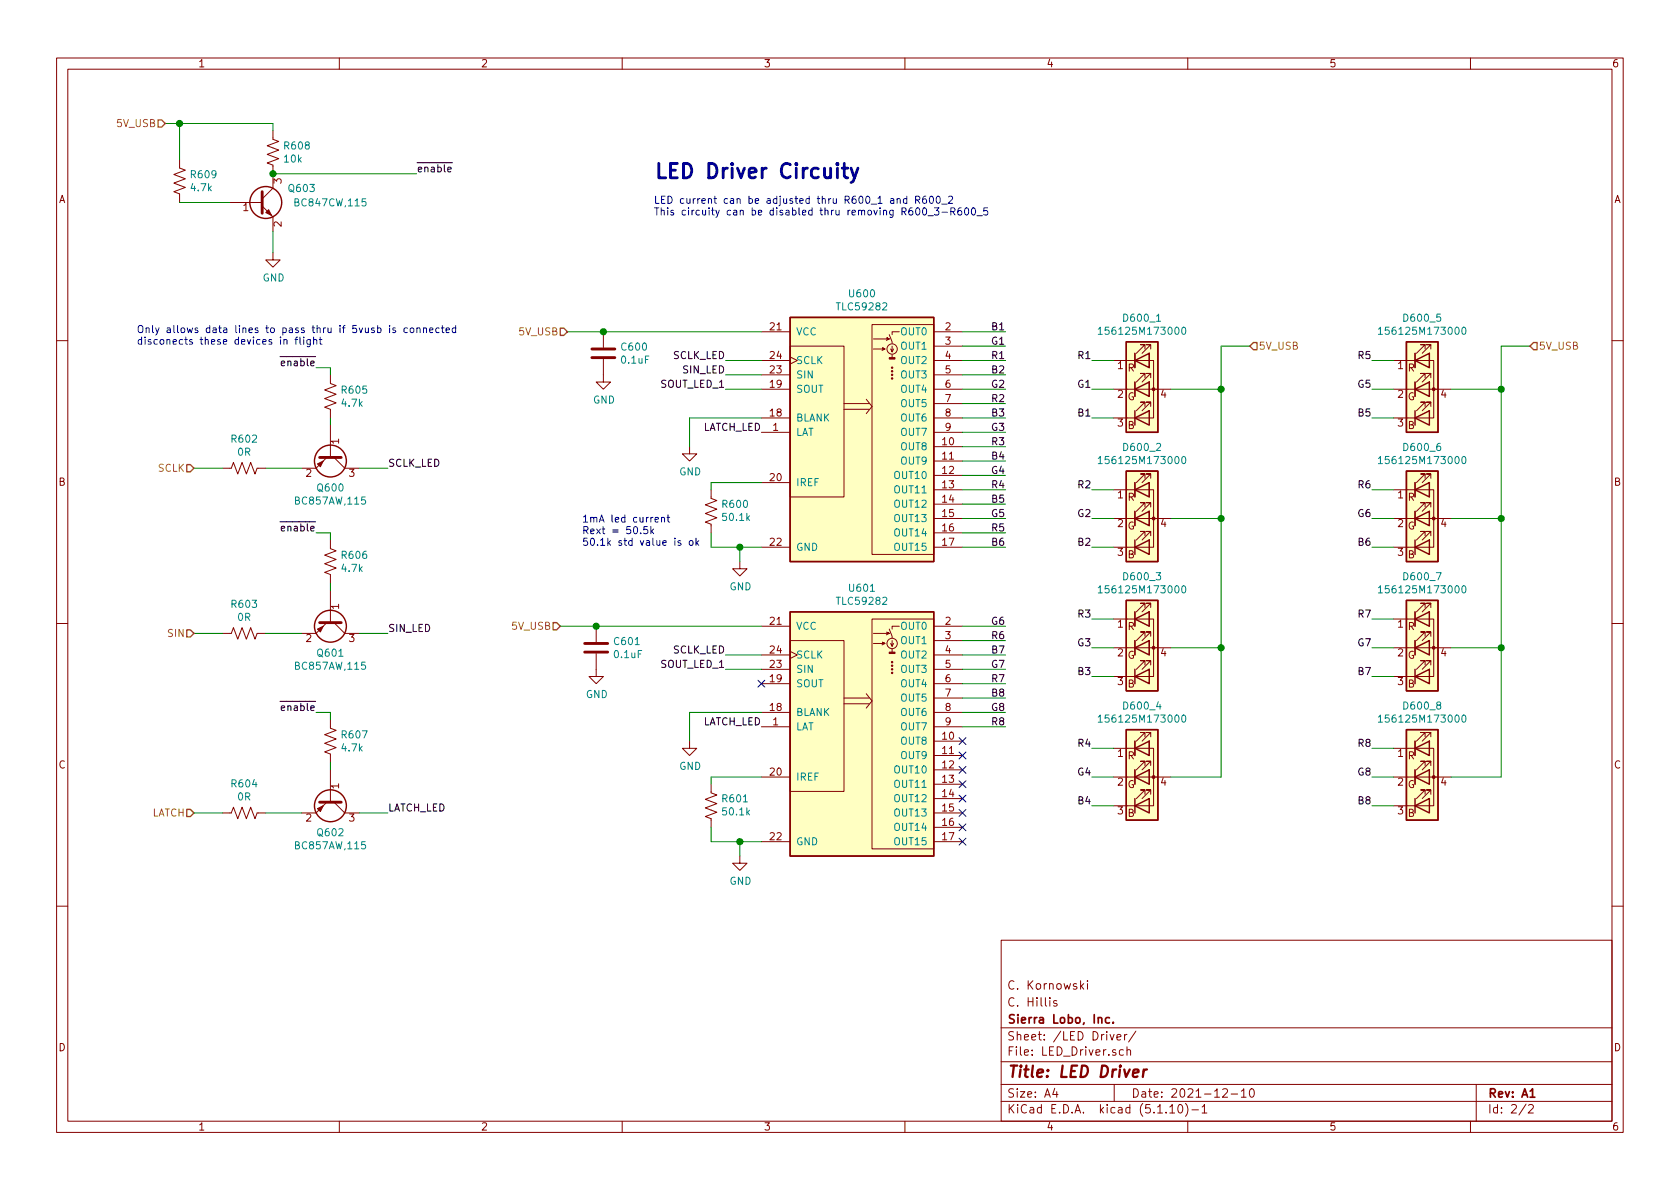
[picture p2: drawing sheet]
EESchema Schematic File Version 4
EELAYER 30 0
EELAYER END
$Descr A4 11693 8268
encoding utf-8
Sheet 2 2
Title "LED Driver"
Date "2021-12-10"
Rev "A1"
Comp "Sierra Lobo, Inc."
Comment1 "C. Hillis"
Comment2 "C. Kornowski"
Comment3 ""
Comment4 ""
$EndDescr
$Comp
L CubeSat_Backplane:TLC59282 U600
U 1 1
P 6000 3000
F 0 "U600" H 6000 3967 50  0000 C CNN
F 1 "TLC59282" H 6000 3876 50  0000 C CNN
F 2 "Package_DFN_QFN:VQFN-24-1EP_4x4mm_P0.5mm_EP2.45x2.45mm" H 6050 2025 50  0001 L CNN
F 3 "" H 5600 3550 50  0001 C CNN
	1    6000 3000
	1    0    0    -1  
$EndComp
$Comp
L CubeSat_Backplane:TLC59282 U601
U 1 1
P 6000 5050
F 0 "U601" H 6000 6017 50  0000 C CNN
F 1 "TLC59282" H 6000 5926 50  0000 C CNN
F 2 "Package_DFN_QFN:VQFN-24-1EP_4x4mm_P0.5mm_EP2.45x2.45mm" H 6050 4075 50  0001 L CNN
F 3 "" H 5600 5600 50  0001 C CNN
	1    6000 5050
	1    0    0    -1  
$EndComp
Text HLabel 3950 2300 0    50   Input ~ 0
5V_USB
$Comp
L Device:C C600
U 1 1
P 4200 2450
F 0 "C600" H 4315 2496 50  0000 L CNN
F 1 "0.1uF" H 4315 2405 50  0000 L CNN
F 2 "Capacitor_SMD:C_0603_1608Metric" H 4238 2300 50  0001 C CNN
F 3 "CL10F104ZO8NNNC" H 4200 2450 50  0001 C CNN
	1    4200 2450
	1    0    0    -1  
$EndComp
$Comp
L power:GND #PWR0101
U 1 1
P 5150 3900
F 0 "#PWR0101" H 5150 3650 50  0001 C CNN
F 1 "GND" H 5155 3727 50  0000 C CNN
F 2 "" H 5150 3900 50  0001 C CNN
F 3 "" H 5150 3900 50  0001 C CNN
	1    5150 3900
	1    0    0    -1  
$EndComp
$Comp
L power:GND #PWR0102
U 1 1
P 4200 2600
F 0 "#PWR0102" H 4200 2350 50  0001 C CNN
F 1 "GND" H 4205 2427 50  0000 C CNN
F 2 "" H 4200 2600 50  0001 C CNN
F 3 "" H 4200 2600 50  0001 C CNN
	1    4200 2600
	1    0    0    -1  
$EndComp
Wire Wire Line
	3950 2300 4200 2300
Connection ~ 4200 2300
Wire Wire Line
	5300 3800 5150 3800
Wire Wire Line
	5150 3800 5150 3900
Text HLabel 3900 4350 0    50   Input ~ 0
5V_USB
$Comp
L Device:C C601
U 1 1
P 4150 4500
F 0 "C601" H 4265 4546 50  0000 L CNN
F 1 "0.1uF" H 4265 4455 50  0000 L CNN
F 2 "Capacitor_SMD:C_0603_1608Metric" H 4188 4350 50  0001 C CNN
F 3 "CL10F104ZO8NNNC" H 4150 4500 50  0001 C CNN
	1    4150 4500
	1    0    0    -1  
$EndComp
$Comp
L power:GND #PWR0103
U 1 1
P 4150 4650
F 0 "#PWR0103" H 4150 4400 50  0001 C CNN
F 1 "GND" H 4155 4477 50  0000 C CNN
F 2 "" H 4150 4650 50  0001 C CNN
F 3 "" H 4150 4650 50  0001 C CNN
	1    4150 4650
	1    0    0    -1  
$EndComp
Wire Wire Line
	3900 4350 4150 4350
Connection ~ 4150 4350
Text Label 5050 2700 2    50   ~ 0
SOUT_LED_1
Wire Wire Line
	5050 2500 5300 2500
Wire Wire Line
	5300 2600 5050 2600
Wire Wire Line
	5050 2700 5300 2700
Wire Wire Line
	5050 4550 5300 4550
Wire Wire Line
	5300 4650 5050 4650
NoConn ~ 5300 4750
$Comp
L Device:R_US R600
U 1 1
P 4950 3550
F 0 "R600" H 4882 3504 50  0000 R CNN
F 1 "50.1k" H 4882 3595 50  0000 R CNN
F 2 "Resistor_SMD:R_0603_1608Metric" V 4990 3540 50  0001 C CNN
F 3 "~" H 4950 3550 50  0001 C CNN
	1    4950 3550
	-1   0    0    1   
$EndComp
Wire Wire Line
	5300 3350 4950 3350
Wire Wire Line
	4950 3350 4950 3400
Wire Wire Line
	4950 3700 4950 3800
Wire Wire Line
	4950 3800 5150 3800
Connection ~ 5150 3800
$Comp
L Device:R_US R601
U 1 1
P 4950 5600
F 0 "R601" H 4882 5554 50  0000 R CNN
F 1 "50.1k" H 4882 5645 50  0000 R CNN
F 2 "Resistor_SMD:R_0603_1608Metric" V 4990 5590 50  0001 C CNN
F 3 "~" H 4950 5600 50  0001 C CNN
	1    4950 5600
	-1   0    0    1   
$EndComp
Wire Wire Line
	5300 5400 4950 5400
Wire Wire Line
	4950 5400 4950 5450
Wire Wire Line
	4950 5750 4950 5850
$Comp
L power:GND #PWR0104
U 1 1
P 5150 5950
F 0 "#PWR0104" H 5150 5700 50  0001 C CNN
F 1 "GND" H 5155 5777 50  0000 C CNN
F 2 "" H 5150 5950 50  0001 C CNN
F 3 "" H 5150 5950 50  0001 C CNN
	1    5150 5950
	1    0    0    -1  
$EndComp
Wire Wire Line
	5300 5850 5150 5850
Wire Wire Line
	5150 5850 5150 5950
Wire Wire Line
	4950 5850 5150 5850
Connection ~ 5150 5850
$Comp
L power:GND #PWR0105
U 1 1
P 4800 3100
F 0 "#PWR0105" H 4800 2850 50  0001 C CNN
F 1 "GND" H 4805 2927 50  0000 C CNN
F 2 "" H 4800 3100 50  0001 C CNN
F 3 "" H 4800 3100 50  0001 C CNN
	1    4800 3100
	1    0    0    -1  
$EndComp
Wire Wire Line
	4800 2900 4800 3100
$Comp
L power:GND #PWR0106
U 1 1
P 4800 5150
F 0 "#PWR0106" H 4800 4900 50  0001 C CNN
F 1 "GND" H 4805 4977 50  0000 C CNN
F 2 "" H 4800 5150 50  0001 C CNN
F 3 "" H 4800 5150 50  0001 C CNN
	1    4800 5150
	1    0    0    -1  
$EndComp
Wire Wire Line
	4800 4950 4800 5150
$Comp
L Device:LED_RGBA D600_1
U 1 1
P 7950 2700
F 0 "D600_1" H 7950 3197 50  0000 C CNN
F 1 "156125M173000" H 7950 3106 50  0000 C CNN
F 2 "CubeSat_Backplane:156125M173000" H 7950 2650 50  0001 C CNN
F 3 "~" H 7950 2650 50  0001 C CNN
	1    7950 2700
	1    0    0    -1  
$EndComp
Text HLabel 8700 2400 2    50   Input ~ 0
5V_USB
Text Label 7600 2500 2    50   ~ 0
R1
Text Label 7600 2700 2    50   ~ 0
G1
Text Label 7600 2900 2    50   ~ 0
B1
Wire Wire Line
	7750 2500 7600 2500
Wire Wire Line
	7600 2700 7750 2700
Wire Wire Line
	7750 2900 7600 2900
Wire Wire Line
	8150 2700 8500 2700
Wire Wire Line
	8500 2700 8500 2400
Wire Wire Line
	8500 2400 8700 2400
$Comp
L Device:LED_RGBA D600_2
U 1 1
P 7950 3600
F 0 "D600_2" H 7950 4097 50  0000 C CNN
F 1 "156125M173000" H 7950 4006 50  0000 C CNN
F 2 "CubeSat_Backplane:156125M173000" H 7950 3550 50  0001 C CNN
F 3 "~" H 7950 3550 50  0001 C CNN
	1    7950 3600
	1    0    0    -1  
$EndComp
Text Label 7600 3400 2    50   ~ 0
R2
Text Label 7600 3600 2    50   ~ 0
G2
Text Label 7600 3800 2    50   ~ 0
B2
Wire Wire Line
	7750 3400 7600 3400
Wire Wire Line
	7600 3600 7750 3600
Wire Wire Line
	7750 3800 7600 3800
Wire Wire Line
	8150 3600 8500 3600
$Comp
L Device:LED_RGBA D600_3
U 1 1
P 7950 4500
F 0 "D600_3" H 7950 4997 50  0000 C CNN
F 1 "156125M173000" H 7950 4906 50  0000 C CNN
F 2 "CubeSat_Backplane:156125M173000" H 7950 4450 50  0001 C CNN
F 3 "~" H 7950 4450 50  0001 C CNN
	1    7950 4500
	1    0    0    -1  
$EndComp
Text Label 7600 4300 2    50   ~ 0
R3
Text Label 7600 4500 2    50   ~ 0
G3
Text Label 7600 4700 2    50   ~ 0
B3
Wire Wire Line
	7750 4300 7600 4300
Wire Wire Line
	7600 4500 7750 4500
Wire Wire Line
	7750 4700 7600 4700
Wire Wire Line
	8150 4500 8500 4500
$Comp
L Device:LED_RGBA D600_4
U 1 1
P 7950 5400
F 0 "D600_4" H 7950 5897 50  0000 C CNN
F 1 "156125M173000" H 7950 5806 50  0000 C CNN
F 2 "CubeSat_Backplane:156125M173000" H 7950 5350 50  0001 C CNN
F 3 "~" H 7950 5350 50  0001 C CNN
	1    7950 5400
	1    0    0    -1  
$EndComp
Text Label 7600 5200 2    50   ~ 0
R4
Text Label 7600 5400 2    50   ~ 0
G4
Text Label 7600 5600 2    50   ~ 0
B4
Wire Wire Line
	7750 5200 7600 5200
Wire Wire Line
	7600 5400 7750 5400
Wire Wire Line
	7750 5600 7600 5600
Wire Wire Line
	8150 5400 8500 5400
$Comp
L Device:LED_RGBA D600_5
U 1 1
P 9900 2700
F 0 "D600_5" H 9900 3197 50  0000 C CNN
F 1 "156125M173000" H 9900 3106 50  0000 C CNN
F 2 "CubeSat_Backplane:156125M173000" H 9900 2650 50  0001 C CNN
F 3 "~" H 9900 2650 50  0001 C CNN
	1    9900 2700
	1    0    0    -1  
$EndComp
Text HLabel 10650 2400 2    50   Input ~ 0
5V_USB
Text Label 9550 2500 2    50   ~ 0
R5
Text Label 9550 2700 2    50   ~ 0
G5
Text Label 9550 2900 2    50   ~ 0
B5
Wire Wire Line
	9700 2500 9550 2500
Wire Wire Line
	9550 2700 9700 2700
Wire Wire Line
	9700 2900 9550 2900
Wire Wire Line
	10100 2700 10450 2700
Wire Wire Line
	10450 2700 10450 2400
Wire Wire Line
	10450 2400 10650 2400
$Comp
L Device:LED_RGBA D600_6
U 1 1
P 9900 3600
F 0 "D600_6" H 9900 4097 50  0000 C CNN
F 1 "156125M173000" H 9900 4006 50  0000 C CNN
F 2 "CubeSat_Backplane:156125M173000" H 9900 3550 50  0001 C CNN
F 3 "~" H 9900 3550 50  0001 C CNN
	1    9900 3600
	1    0    0    -1  
$EndComp
Text Label 9550 3400 2    50   ~ 0
R6
Text Label 9550 3600 2    50   ~ 0
G6
Text Label 9550 3800 2    50   ~ 0
B6
Wire Wire Line
	9700 3400 9550 3400
Wire Wire Line
	9550 3600 9700 3600
Wire Wire Line
	9700 3800 9550 3800
Wire Wire Line
	10100 3600 10450 3600
$Comp
L Device:LED_RGBA D600_7
U 1 1
P 9900 4500
F 0 "D600_7" H 9900 4997 50  0000 C CNN
F 1 "156125M173000" H 9900 4906 50  0000 C CNN
F 2 "CubeSat_Backplane:156125M173000" H 9900 4450 50  0001 C CNN
F 3 "~" H 9900 4450 50  0001 C CNN
	1    9900 4500
	1    0    0    -1  
$EndComp
Text Label 9550 4300 2    50   ~ 0
R7
Text Label 9550 4500 2    50   ~ 0
G7
Text Label 9550 4700 2    50   ~ 0
B7
Wire Wire Line
	9700 4300 9550 4300
Wire Wire Line
	9550 4500 9700 4500
Wire Wire Line
	9700 4700 9550 4700
Wire Wire Line
	10100 4500 10450 4500
$Comp
L Device:LED_RGBA D600_8
U 1 1
P 9900 5400
F 0 "D600_8" H 9900 5897 50  0000 C CNN
F 1 "156125M173000" H 9900 5806 50  0000 C CNN
F 2 "CubeSat_Backplane:156125M173000" H 9900 5350 50  0001 C CNN
F 3 "~" H 9900 5350 50  0001 C CNN
	1    9900 5400
	1    0    0    -1  
$EndComp
Text Label 9550 5200 2    50   ~ 0
R8
Text Label 9550 5400 2    50   ~ 0
G8
Text Label 9550 5600 2    50   ~ 0
B8
Wire Wire Line
	9700 5200 9550 5200
Wire Wire Line
	9550 5400 9700 5400
Wire Wire Line
	9700 5600 9550 5600
Wire Wire Line
	10100 5400 10450 5400
Wire Wire Line
	8500 2700 8500 3600
Connection ~ 8500 2700
Connection ~ 8500 3600
Wire Wire Line
	8500 3600 8500 4500
Connection ~ 8500 4500
Wire Wire Line
	8500 4500 8500 5400
Wire Wire Line
	10450 2700 10450 3600
Connection ~ 10450 2700
Connection ~ 10450 3600
Wire Wire Line
	10450 3600 10450 4500
Connection ~ 10450 4500
Wire Wire Line
	10450 4500 10450 5400
Text Label 7000 2300 2    50   ~ 0
B1
Text Label 7000 2800 2    50   ~ 0
R2
Text Label 7000 2700 2    50   ~ 0
G2
Text Label 7000 2600 2    50   ~ 0
B2
Text Label 7000 3400 2    50   ~ 0
R4
Text Label 7000 3300 2    50   ~ 0
G4
Text Label 7000 3200 2    50   ~ 0
B4
Text Label 7000 3700 2    50   ~ 0
R5
Text Label 7000 3600 2    50   ~ 0
G5
Text Label 7000 3500 2    50   ~ 0
B5
Text Label 7000 4450 2    50   ~ 0
R6
Text Label 7000 4350 2    50   ~ 0
G6
Text Label 7000 3800 2    50   ~ 0
B6
Text Label 7000 4750 2    50   ~ 0
R7
Text Label 7000 4650 2    50   ~ 0
G7
Text Label 7000 4550 2    50   ~ 0
B7
Text Label 7000 5050 2    50   ~ 0
R8
Text Label 7000 4950 2    50   ~ 0
G8
Text Label 7000 4850 2    50   ~ 0
B8
Wire Wire Line
	7000 2500 6700 2500
Wire Wire Line
	6700 2400 7000 2400
Wire Wire Line
	7000 2300 6700 2300
Wire Wire Line
	7000 2800 6700 2800
Wire Wire Line
	6700 2700 7000 2700
Wire Wire Line
	7000 2600 6700 2600
Wire Wire Line
	7000 2900 6700 2900
Wire Wire Line
	7000 3400 6700 3400
Wire Wire Line
	6700 3300 7000 3300
Wire Wire Line
	7000 3200 6700 3200
Wire Wire Line
	7000 3700 6700 3700
Wire Wire Line
	6700 3600 7000 3600
Wire Wire Line
	7000 3500 6700 3500
Wire Wire Line
	7000 4450 6700 4450
Wire Wire Line
	7000 4350 6700 4350
Wire Wire Line
	6700 3800 7000 3800
Wire Wire Line
	7000 4750 6700 4750
Wire Wire Line
	7000 4650 6700 4650
Wire Wire Line
	6700 4550 7000 4550
Wire Wire Line
	7000 5050 6700 5050
Wire Wire Line
	7000 4950 6700 4950
Wire Wire Line
	6700 4850 7000 4850
NoConn ~ 6700 5150
NoConn ~ 6700 5250
NoConn ~ 6700 5350
NoConn ~ 6700 5450
NoConn ~ 6700 5550
NoConn ~ 6700 5650
NoConn ~ 6700 5750
NoConn ~ 6700 5850
Wire Wire Line
	4200 2300 5300 2300
Wire Wire Line
	4150 4350 5300 4350
Text Notes 4550 1250 0    100  ~ 20
LED Driver Circuity
Text Notes 4550 1500 0    50   ~ 0
LED current can be adjusted thru R600_1 and R600_2\nThis circuity can be disabled thru removing R600_3-R600_5
Text Notes 4050 3800 0    50   ~ 0
1mA led current\nRext = 50.5k\n50.1k std value is ok
Text Label 7000 2400 2    50   ~ 0
G1
Text Label 7000 2500 2    50   ~ 0
R1
Wire Wire Line
	6700 3000 7000 3000
Wire Wire Line
	7000 3100 6700 3100
Text Label 7000 2900 2    50   ~ 0
B3
Text Label 7000 3000 2    50   ~ 0
G3
Text Label 7000 3100 2    50   ~ 0
R3
Text Label 5050 2500 2    50   ~ 0
SCLK_LED
Text Label 5050 2600 2    50   ~ 0
SIN_LED
Text Label 5300 3000 2    50   ~ 0
LATCH_LED
Text Label 5050 4550 2    50   ~ 0
SCLK_LED
Wire Wire Line
	4800 2900 5300 2900
Text Label 5300 5050 2    50   ~ 0
LATCH_LED
Wire Wire Line
	4800 4950 5300 4950
Text Label 5050 4650 2    50   ~ 0
SOUT_LED_1
Wire Wire Line
	2200 4950 2300 4950
Wire Wire Line
	2200 3700 2300 3700
Wire Wire Line
	2200 2550 2300 2550
Text Notes 950  2400 0    50   ~ 0
Only allows data lines to pass thru if 5vusb is connected\ndisconects these devices in flight
Text Label 2700 5650 0    50   ~ 0
LATCH_LED
Text HLabel 1350 5650 0    50   Input ~ 0
LATCH
Wire Wire Line
	2700 5650 2500 5650
Wire Wire Line
	2300 5300 2300 5350
Wire Wire Line
	2300 4950 2300 5000
$Comp
L Device:R_US R607
U 1 1
P 2300 5150
F 0 "R607" H 2368 5196 50  0000 L CNN
F 1 "4.7k" H 2368 5105 50  0000 L CNN
F 2 "Resistor_SMD:R_0402_1005Metric" V 2340 5140 50  0001 C CNN
F 3 "~" H 2300 5150 50  0001 C CNN
	1    2300 5150
	1    0    0    -1  
$EndComp
Wire Wire Line
	2100 5650 1850 5650
Wire Wire Line
	1550 5650 1350 5650
$Comp
L Device:R_US R604
U 1 1
P 1700 5650
F 0 "R604" V 1495 5650 50  0000 C CNN
F 1 "0R" V 1586 5650 50  0000 C CNN
F 2 "Resistor_SMD:R_0603_1608Metric" V 1740 5640 50  0001 C CNN
F 3 "~" H 1700 5650 50  0001 C CNN
	1    1700 5650
	0    1    1    0   
$EndComp
Text Label 2700 4400 0    50   ~ 0
SIN_LED
Text HLabel 1350 4400 0    50   Input ~ 0
SIN
Wire Wire Line
	2700 4400 2500 4400
Wire Wire Line
	2300 4050 2300 4100
Wire Wire Line
	2300 3700 2300 3750
$Comp
L Device:R_US R606
U 1 1
P 2300 3900
F 0 "R606" H 2368 3946 50  0000 L CNN
F 1 "4.7k" H 2368 3855 50  0000 L CNN
F 2 "Resistor_SMD:R_0402_1005Metric" V 2340 3890 50  0001 C CNN
F 3 "~" H 2300 3900 50  0001 C CNN
	1    2300 3900
	1    0    0    -1  
$EndComp
Wire Wire Line
	2100 4400 1850 4400
Wire Wire Line
	1550 4400 1350 4400
$Comp
L Device:R_US R603
U 1 1
P 1700 4400
F 0 "R603" V 1495 4400 50  0000 C CNN
F 1 "0R" V 1586 4400 50  0000 C CNN
F 2 "Resistor_SMD:R_0603_1608Metric" V 1740 4390 50  0001 C CNN
F 3 "~" H 1700 4400 50  0001 C CNN
	1    1700 4400
	0    1    1    0   
$EndComp
Wire Wire Line
	2700 3250 2500 3250
Text Label 2700 3250 0    50   ~ 0
SCLK_LED
Wire Wire Line
	2300 2900 2300 2950
Wire Wire Line
	2300 2550 2300 2600
$Comp
L Device:R_US R605
U 1 1
P 2300 2750
F 0 "R605" H 2368 2796 50  0000 L CNN
F 1 "4.7k" H 2368 2705 50  0000 L CNN
F 2 "Resistor_SMD:R_0402_1005Metric" V 2340 2740 50  0001 C CNN
F 3 "~" H 2300 2750 50  0001 C CNN
	1    2300 2750
	1    0    0    -1  
$EndComp
Wire Wire Line
	2100 3250 1850 3250
Wire Wire Line
	1550 3250 1350 3250
$Comp
L Device:R_US R602
U 1 1
P 1700 3250
F 0 "R602" V 1495 3250 50  0000 C CNN
F 1 "0R" V 1586 3250 50  0000 C CNN
F 2 "Resistor_SMD:R_0603_1608Metric" V 1740 3240 50  0001 C CNN
F 3 "~" H 1700 3250 50  0001 C CNN
	1    1700 3250
	0    1    1    0   
$EndComp
Text HLabel 1350 3250 0    50   Input ~ 0
SCLK
$Comp
L Device:Q_PNP_BEC Q601
U 1 1
P 2300 4300
F 0 "Q601" V 2535 4300 50  0000 C CNN
F 1 "BC857AW,115" V 2626 4300 50  0000 C CNN
F 2 "Package_TO_SOT_SMD:SOT-323_SC-70" H 2500 4400 50  0001 C CNN
F 3 "~" H 2300 4300 50  0001 C CNN
	1    2300 4300
	0    1    1    0   
$EndComp
$Comp
L Device:Q_PNP_BEC Q600
U 1 1
P 2300 3150
F 0 "Q600" V 2535 3150 50  0000 C CNN
F 1 "BC857AW,115" V 2626 3150 50  0000 C CNN
F 2 "Package_TO_SOT_SMD:SOT-323_SC-70" H 2500 3250 50  0001 C CNN
F 3 "~" H 2300 3150 50  0001 C CNN
	1    2300 3150
	0    1    1    0   
$EndComp
$Comp
L Device:Q_PNP_BEC Q602
U 1 1
P 2300 5550
F 0 "Q602" V 2535 5550 50  0000 C CNN
F 1 "BC857AW,115" V 2626 5550 50  0000 C CNN
F 2 "Package_TO_SOT_SMD:SOT-323_SC-70" H 2500 5650 50  0001 C CNN
F 3 "~" H 2300 5550 50  0001 C CNN
	1    2300 5550
	0    1    1    0   
$EndComp
$Comp
L Device:Q_NPN_BEC Q603
U 1 1
P 1800 1400
F 0 "Q603" H 2100 1500 50  0000 C CNN
F 1 "BC847CW,115" H 2300 1400 50  0000 C CNN
F 2 "Package_TO_SOT_SMD:SOT-323_SC-70" H 2000 1500 50  0001 C CNN
F 3 "~" H 1800 1400 50  0001 C CNN
	1    1800 1400
	1    0    0    -1  
$EndComp
Wire Wire Line
	1900 850  1900 900 
Text HLabel 1150 850  0    50   Input ~ 0
5V_USB
$Comp
L power:GND #PWR0107
U 1 1
P 1900 1750
F 0 "#PWR0107" H 1900 1500 50  0001 C CNN
F 1 "GND" H 1905 1577 50  0000 C CNN
F 2 "" H 1900 1750 50  0001 C CNN
F 3 "" H 1900 1750 50  0001 C CNN
	1    1900 1750
	1    0    0    -1  
$EndComp
$Comp
L Device:R_US R609
U 1 1
P 1250 1250
F 0 "R609" H 1318 1296 50  0000 L CNN
F 1 "4.7k" H 1318 1205 50  0000 L CNN
F 2 "Resistor_SMD:R_0402_1005Metric" V 1290 1240 50  0001 C CNN
F 3 "~" H 1250 1250 50  0001 C CNN
	1    1250 1250
	1    0    0    -1  
$EndComp
Wire Wire Line
	1150 850  1250 850 
Wire Wire Line
	1250 850  1250 1100
Wire Wire Line
	1250 850  1900 850 
Connection ~ 1250 850 
Wire Wire Line
	1250 1400 1600 1400
Wire Wire Line
	1900 1600 1900 1750
$Comp
L Device:R_US R608
U 1 1
P 1900 1050
F 0 "R608" H 1968 1096 50  0000 L CNN
F 1 "10k" H 1968 1005 50  0000 L CNN
F 2 "Resistor_SMD:R_0402_1005Metric" V 1940 1040 50  0001 C CNN
F 3 "~" H 1900 1050 50  0001 C CNN
	1    1900 1050
	1    0    0    -1  
$EndComp
Connection ~ 1900 1200
Text Label 2900 1200 0    50   ~ 0
~enable
Text Label 2200 2550 2    50   ~ 0
~enable
Text Label 2200 3700 2    50   ~ 0
~enable
Text Label 2200 4950 2    50   ~ 0
~enable
Wire Wire Line
	1900 1200 2900 1200
$EndSCHEMATC
